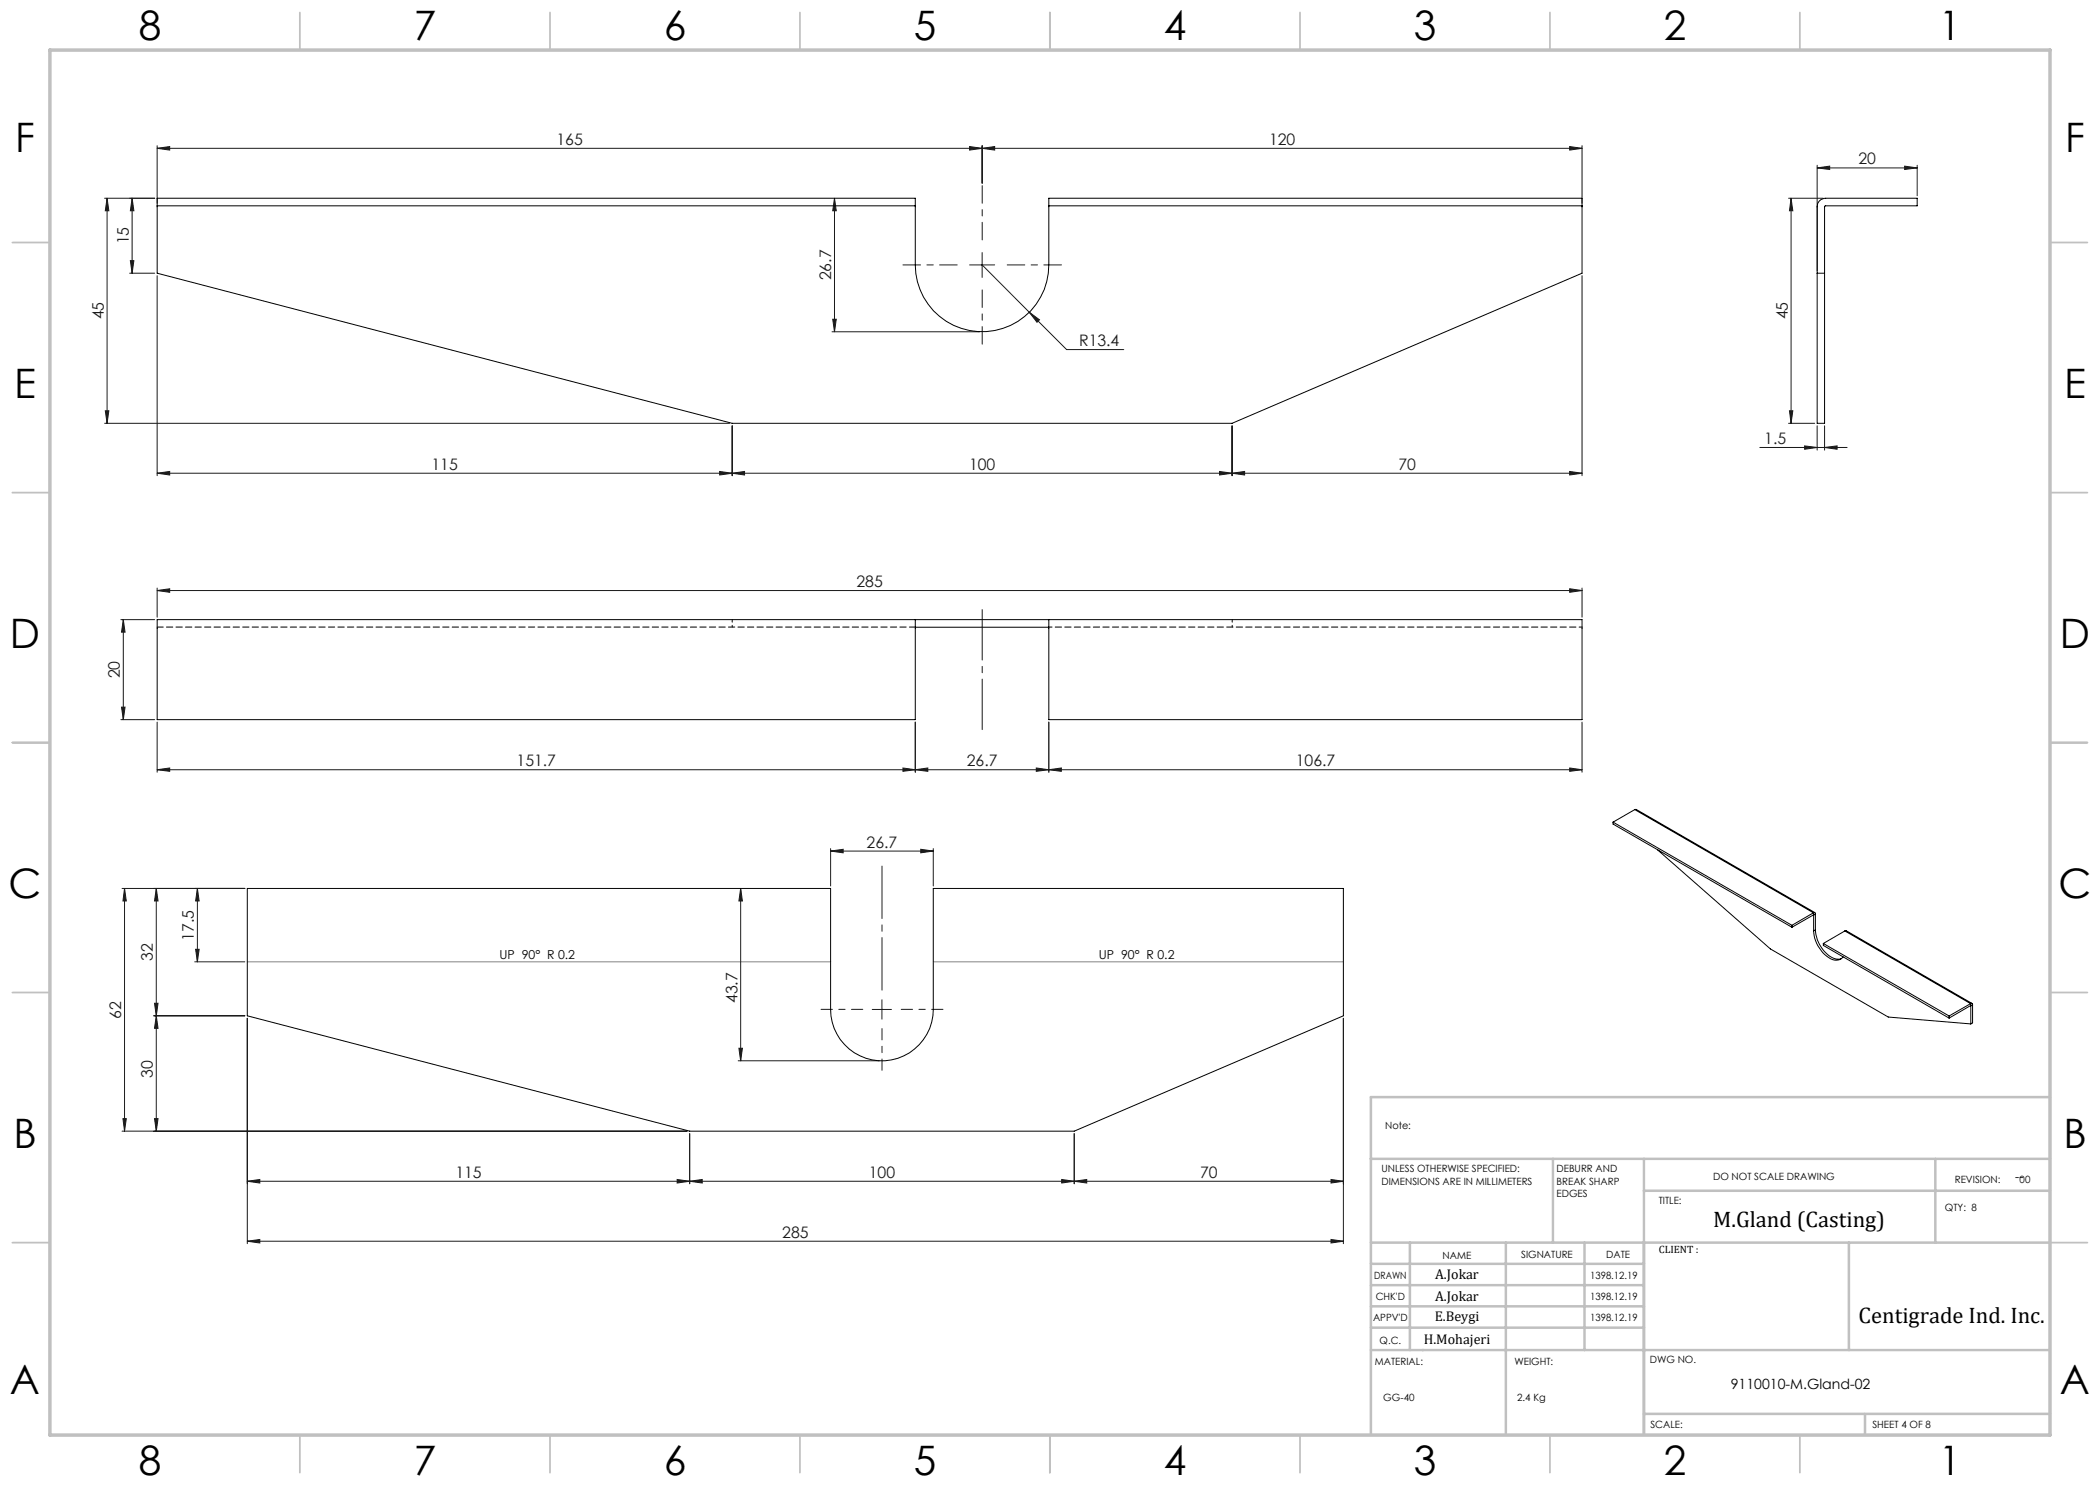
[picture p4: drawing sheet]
<svg xmlns="http://www.w3.org/2000/svg" width="420mm" height="297mm" viewBox="0 0 420 297" stroke-linecap="round" stroke-linejoin="round" font-family="sans-serif">
<g fill="none" stroke="#191924" stroke-width=".2">
<path d="M20.9 39.6h10M21.4 39.6l.4 2.6h-.7zM21.4 39.6v45.1M26.4 39.6v15M26.4 39.6l.4 2.6h-.7zM31.4 29.7l2.5-.4v.7zM31.4 29.1v11.5M31.4 29.7h285M166.9 39.6v26.8M166.9 39.6l.4 2.6h-.8zM193.9 29.3l2.5 .4-2.5 .3zM196.4 29.7l2.5-.4v.7z"/>
<path d="M196.4 29.1v7.6M313.9 29.3l2.5 .4-2.5 .3zM316.4 29.1v11.5M357.7 39.6h6.9M358.2 39.6l.4 2.6h-.7zM358.2 39.6v45.1M363.4 33.6l2.5-.4v.7zM363.4 33.1v21M363.4 33.6h20M380.9 33.2l2.5 .4-2.5 .3zM383.4 33.1v6.1M25.9 54.6h5"/>
<path d="M26.1 52.1h.7l-.4 2.5zM31.4 55.1v40M193.9 53h5M196.4 50.5v5M196.4 53l9.4 9.4M316.4 55.1v40M166.4 66.4h29.5M166.5 63.8h.8l-.4 2.6zM205.8 62.4l2.1 1.6-.5 .4zM205.8 62.4l7.5 7.5h11.5M20.9 84.7h125M21.1 82.2h.7l-.4 2.5z"/>
<path d="M31.4 94.6l2.5-.3v.7zM31.4 94.6h285M143.9 94.3l2.5 .3-2.5 .4zM146.4 94.6l2.5-.3v.7zM146.4 85.2v9.9M243.9 94.3l2.5 .3-2.5 .4zM246.4 94.6l2.5-.3v.7zM246.4 85.2v9.9M313.9 94.3l2.5 .3-2.5 .4zM352 89.5h17.4M357.7 84.7h5.2M357.9 82.2h.7l-.4 2.5z"/>
<path d="M360.9 89.2l2.5 .3-2.5 .3zM363.4 85.2v4.8M364.9 89.5l2.5-.3v.6zM364.9 85.2v4.8M31.4 118.1l2.5-.3v.7zM31.4 117.6v5.8M31.4 118.1h285M313.9 117.8l2.5 .3-2.5 .4zM316.4 117.6v5.8M24.2 123.9h6.7M24.7 123.9v20M24.7 123.9l.3 2.5h-.7z"/>
<path d="M24.2 143.9h6.7M24.3 141.4h.7l-.3 2.5zM31.4 153.9l2.5-.3v.7zM31.4 144.4v10M31.4 153.9h285M180.6 153.6l2.5 .3-2.5 .4zM183.1 144.4v10M183.1 153.9l2.5-.3v.7zM207.3 153.6l2.5 .3-2.5 .4zM209.8 153.9l2.5-.3v.7zM209.8 144.4v10M313.9 153.6l2.5 .3-2.5 .4z"/>
<path d="M316.4 144.4v10M24.4 177.7h24.6M24.9 177.7v48.5M24.9 177.7l.4 2.5h-.7zM31.3 177.7v48.5M31.3 177.7l.3 2.5h-.7zM39.5 177.7v14.7M39.5 177.7l.3 2.5h-.7zM148.1 177.7l.4 2.5h-.7zM148.1 177.7v34.5M166.1 170.2l2.5-.3v.7zM166.1 169.7v7.5"/>
<path d="M166.1 170.2h20.6M184.1 169.9l2.6 .3-2.6 .4zM186.7 169.7v7.5M38.9 192.4h10.1M39.1 189.9h.7l-.3 2.5zM176.4 200v3.8M30.8 203.2h18.2M30.9 200.7h.7l-.3 2.5zM31.3 203.2l.3 2.5h-.7zM49.5 203.7v45M147.6 212.2h28.3M147.8 209.7h.7l-.4 2.5z"/>
<path d="M174.4 201.9h3.9M268.7 203.7v45M24.4 226.2h113M24.6 223.7h.7l-.4 2.5zM30.9 223.7h.7l-.3 2.5zM49.5 236.3l2.5-.4v.7zM49.5 236.3h219.2M135.4 235.9l2.5 .4-2.5 .3zM137.9 236.3l2.5-.4v.7zM137.9 226.7v10M212.3 235.9l2.5 .4-2.5 .3zM214.8 226.7v10"/>
<path d="M214.8 236.3l2.5-.4v.7zM266.2 235.9l2.5 .4-2.5 .3zM49.5 248.2l2.5-.3v.7zM49.5 248.2h219.2M266.2 247.9l2.5 .3-2.5 .4z"/>
</g>
<path d="M191.4 53h-10.8M196.4 48v-10.9M196.4 58v10.8M201.4 53h10.9" fill="none" stroke="#191924" stroke-width=".2" stroke-dasharray="15.2 1.3 1.3 1.3" stroke-dashoffset="11.7"/>
<path d="M196.4 145.9v-24" fill="none" stroke="#191924" stroke-width=".2" stroke-dasharray="15.2 1.3 1.3 1.3" stroke-dashoffset="5.1"/>
<path d="M176.4 198v-24.8" fill="none" stroke="#191924" stroke-width=".2" stroke-dasharray="15.2 1.3 1.3 1.3" stroke-dashoffset="4.7"/>
<path d="M172.6 201.9h-8.4M176.4 205.7v8.4M180.2 201.9h8.4" fill="none" stroke="#191924" stroke-width=".2" stroke-dasharray="15.2 1.3 1.3 1.3" stroke-dashoffset="13"/>
<path d="M49.5 192.4h116.6M186.7 192.4h82" fill="none" stroke="#808080" stroke-width=".2"/>
<g fill="none" stroke="#c0c0c0" stroke-width=".35">
<path d="M60 2.5v7.5M110 2.5v7.5M160 2.5v7.5M210 2.5v7.5M260 2.5v7.5M310 2.5v7.5M360 2.5v7.5M2.5 48.5h7.5M410 48.5h7.5M2.5 98.5h7.5M410 98.5h7.5M2.5 148.5h7.5"/>
<path d="M410 148.5h7.5M2.5 198.5h7.5M410 198.5h7.5M2.5 248.5h7.5M410 248.5h7.5M60 287v7.5M110 287v7.5M160 287v7.5M210 287v7.5M260 287v7.5M310 287v7.5M360 287v7.5"/>
</g>
<g fill="none" stroke="#c0c0c0" stroke-width=".5">
<path d="M410 219.4h-135.8v67.4M274.2 231.8h135.8M310.6 231.8v16.7M328.8 231.8v55.2M328.8 238.2h81.2M387.1 231.8v16.7M274.2 248.5h135.8M274.2 257h54.6M274.2 252.8h54.6M282 248.5v21.5M301.2 248.5v38.3M316.9 248.5v21.5"/>
<path d="M369.8 248.5v21.5M274.2 265.5h54.6M274.2 261.3h54.6M274.2 270h135.8M328.8 282.8h81.2M373 282.8v4.2"/>
</g>
<path d="M10 10h400v277h-400z" fill="none" stroke="#c0c0c0" stroke-width=".7"/>
<g fill="#191924">
<path d="M380.9 33.2l2.5 .4-2.5 .3zM363.4 33.6l2.5-.4v.7z"/>
<path d="M193.9 29.3l2.5 .4-2.5 .3zM31.4 29.7l2.5-.4v.7zM313.9 29.3l2.5 .4-2.5 .3zM196.4 29.7l2.5-.4v.7z"/>
<path d="M31.4 94.6l2.5-.3v.7zM143.9 94.3l2.5 .3-2.5 .4zM146.4 94.6l2.5-.3v.7zM243.9 94.3l2.5 .3-2.5 .4zM246.4 94.6l2.5-.3v.7zM313.9 94.3l2.5 .3-2.5 .4zM205.8 62.4l1.6 2 .5-.4zM360.9 89.2l2.5 .3-2.5 .3zM364.9 89.5l2.5-.3v.6zM31.4 118.1l2.5-.3v.7zM313.9 117.8l2.5 .3-2.5 .4zM49.5 248.2l2.5-.3v.7zM266.2 247.9l2.5 .3-2.5 .4zM49.5 236.3l2.5-.4v.7zM135.4 235.9l2.5 .4-2.5 .3zM214.8 236.3l2.5-.4v.7zM266.2 235.9l2.5 .4-2.5 .3z"/>
<path d="M137.9 236.3l2.5-.4v.7zM212.3 235.9l2.5 .4-2.5 .3z"/>
<path d="M31.4 153.9l2.5-.3v.7zM180.6 153.6l2.5 .3-2.5 .4z"/>
<path d="M21.1 82.2h.7l-.4 2.5zM21.4 39.6l.4 2.6h-.7z"/>
<path d="M357.9 82.2h.7l-.4 2.5zM358.2 39.6l.4 2.6h-.7z"/>
<path d="M26.4 39.6l.4 2.6h-.7zM26.1 52.1h.7l-.4 2.5zM166.9 39.6l.4 2.6h-.8zM166.5 63.8h.8l-.4 2.6zM24.7 123.9l.3 2.5h-.7zM24.3 141.4h.7l-.3 2.5zM24.9 177.7l.4 2.5h-.7zM24.6 223.7h.7l-.4 2.5zM39.5 177.7l.3 2.5h-.7zM39.1 189.9h.7l-.3 2.5zM31.3 177.7l.3 2.5h-.7zM30.9 200.7h.7l-.3 2.5zM148.1 177.7l.4 2.5h-.7zM147.8 209.7h.7l-.4 2.5zM31.3 203.2l.3 2.5h-.7zM30.9 223.7h.7l-.3 2.5z"/>
<path d="M183.1 153.9l2.5-.3v.7zM207.3 153.6l2.5 .3-2.5 .4z"/>
<path d="M209.8 153.9l2.5-.3v.7zM313.9 153.6l2.5 .3-2.5 .4z"/>
<path d="M166.1 170.2l2.5-.3v.7zM184.1 169.9l2.6 .3-2.6 .4z"/>
</g>
<g fill="none" stroke="#000" stroke-width=".2">
<path d="M31.4 41.2v13.4l115 30.1h100l70-30.1v-13.4M31.4 41.2h151.7M31.4 41.2v-1.6h151.7v1.6M183.1 41.2v11.8a13.4 13.4 0 0 0 13.3 13.3 13.4 13.4 0 0 0 13.4-13.3v-11.8M209.8 41.2h106.6M209.8 41.2v-1.6h106.6v1.6M363.4 54.6h1.5M363.9 40.1l.6-.3 .6-.2h18.3v1.6h-18.3l-.2 .1v43.4h-1.5v-43.4l.1-.6zM31.4 123.9h151.7v20h-151.7zM183.1 125.4h26.7M183.1 123.9h26.7M209.8 123.9h106.6v20h-106.6z"/>
<path d="M49.5 177.7h116.6v24.2a10.3 10.3 0 0 0 10.3 10.3 10.3 10.3 0 0 0 10.3-10.3v-24.2h82v25.5l-53.9 23h-76.9l-88.4-23zM322.6 164.4v.4l35.8 20.7M322.6 164.4l35.8 20.7M327 161.9h.2l35.8 20.6M327 161.9l35.7 20.7M327 161.9l-4.4 2.5M331.5 170l22.6 19.8 23.5 13.6 16.6 1.4M358.4 185.1v.4M362.7 182.6a.24 .24 0 0 1 .3-.1 .24 .24 0 0 1 .1 .3M362.7 183h.1M362.7 183l-4.3 2.5M362.7 182.6l-4.3 2.5"/>
<path d="M362.7 182.6v.4M362.7 186.2a6.7 6.7 0 0 0 4.2 5.8l1-.1 .7-.5M362.7 183v3.2M363.1 186a6.6 6.6 0 0 0 4.1 5.8l1.1-.1M363.1 186l-.4 .2M363.1 182.8l-.4 .2M363.1 182.8v3.2M364.7 188.7l25.1 14.5M364.7 188.7v.4l25.1 14.5M369 186.2h.3l25.1 14.5M369 186.2l-4.3 2.5M369 186.2l25.1 14.5"/>
<path d="M389.8 203.2v.4M394.1 200.7a.23 .23 0 0 1 .3 0 .23 .23 0 0 1 .1 .2M394.1 201.1l.1 .1M394.1 201.1l-4.3 2.5M394.1 200.7l-4.3 2.5M394.1 200.7v.4M394.2 201.2v3.6M394.5 200.9l-.3 .3M394.5 200.9v3.7l-.3 .2"/>
</g>
<path d="M209.8 125.4h106.6" fill="none" stroke="#000" stroke-width=".2" stroke-dasharray="1.3 .6" stroke-dashoffset=".7"/>
<path d="M31.4 125.4h151.7" fill="none" stroke="#000" stroke-width=".2" stroke-dasharray="1.3 .6" stroke-dashoffset=".1"/>
<path d="M146.4 123.9v1.5M246.4 123.9v1.5" fill="none" stroke="#000" stroke-width=".2" stroke-dasharray="1.3 .6" stroke-dashoffset=".8"/>
<g font-size="8.1">
<text x="27.8" y="8">8</text>
<text x="82.8" y="8">7</text>
<text x="132.8" y="8">6</text>
<text x="182.8" y="8">5</text>
<text x="232.8" y="8">4</text>
<text x="282.8" y="8">3</text>
<text x="332.8" y="8">2</text>
<text x="387.8" y="8">1</text>
<text x="3" y="30.4">F</text>
<text x="413" y="30.4">F</text>
<text x="2.8" y="79.6">E</text>
<text x="412.8" y="79.6">E</text>
<text x="2" y="129.6">D</text>
<text x="412" y="129.6">D</text>
<text x="1.7" y="179.6">C</text>
<text x="411.7" y="179.6">C</text>
<text x="2.7" y="229.6">B</text>
<text x="412.7" y="229.6">B</text>
<text x="2" y="278.9">A</text>
<text x="412" y="278.9">A</text>
<text x="27.8" y="295">8</text>
<text x="82.8" y="295">7</text>
<text x="132.8" y="295">6</text>
<text x="182.8" y="295">5</text>
<text x="232.8" y="295">4</text>
<text x="282.8" y="295">3</text>
<text x="332.8" y="295">2</text>
<text x="387.8" y="295">1</text>
</g>
<g font-size="4.5">
<text x="342.6" y="245.3">M.Gland (Casting)</text>
<text x="371.7" y="264.6">Centigrade Ind. Inc.</text>
</g>
<g font-size="3.2" fill="#191924">
<text x="111.3" y="28.9">165</text>
<text x="253.8" y="28.9">120</text>
<text x="371.7" y="32.9">20</text>
<text x="25.8" y="48.9" transform="rotate(-90 25.8 48.9)">15</text>
<text x="166.2" y="56.1" transform="rotate(-90 166.2 56.1)">26.7</text>
<text x="20.7" y="63.9" transform="rotate(-90 20.7 63.9)">45</text>
<text x="357.6" y="63.9" transform="rotate(-90 357.6 63.9)">45</text>
<text x="215.8" y="69.2">R13.4</text>
<text x="352.9" y="88.8">1.5</text>
<text x="86.3" y="93.9">115</text>
<text x="193.8" y="93.9">100</text>
<text x="279.7" y="93.9">70</text>
<text x="171.3" y="117.4">285</text>
<text x="24" y="135.7" transform="rotate(-90 24 135.7)">20</text>
<text x="103.3" y="153.2">151.7</text>
<text x="193.4" y="153.2">26.7</text>
<text x="259.2" y="153.2">106.7</text>
<text x="173.3" y="169.5">26.7</text>
<text x="38.8" y="188.2" transform="rotate(-90 38.8 188.2)">17.5</text>
<text x="30.6" y="192.2" transform="rotate(-90 30.6 192.2)">32</text>
<text x="24.3" y="203.7" transform="rotate(-90 24.3 203.7)">62</text>
<text x="147.5" y="200.6" transform="rotate(-90 147.5 200.6)">43.7</text>
<text x="30.6" y="215.6" transform="rotate(-90 30.6 215.6)">30</text>
<text x="91.1" y="235.5">115</text>
<text x="173.8" y="235.5">100</text>
<text x="240" y="235.5">70</text>
<text x="156.5" y="247.5">285</text>
</g>
<g font-size="2.8">
<text x="287" y="255.9">A.Jokar</text>
<text x="287" y="260.1">A.Jokar</text>
<text x="284.7" y="268.7">H.Mohajeri</text>
<text x="286.9" y="264.2">E.Beygi</text>
<text x="346.2" y="277.7">9110010-M.Gland-02</text>
</g>
<g font-size="2.5">
<text x="99.9" y="191.8">UP 90° R 0.2</text>
<text x="219.8" y="191.8">UP 90° R 0.2</text>
<text x="403" y="236.1">--</text>
</g>
<text font-size="2.1" x="331.8" y="250.7">CLIENT :</text>
<g font-size="2">
<text x="277" y="225.8">Note:</text>
<text x="276.3" y="234.5">UNLESS OTHERWISE SPECIFIED:</text>
<text x="276.3" y="237">DIMENSIONS ARE IN MILLIMETERS</text>
<text x="311.3" y="234.5">DEBURR AND</text>
<text x="311.3" y="237">BREAK SHARP</text>
<text x="311.3" y="239.5">EDGES</text>
<text x="342.6" y="236">DO NOT SCALE DRAWING</text>
<text x="391" y="236.6">REVISION:</text>
<text x="403.9" y="236.6">00</text>
<text x="331.8" y="240.8">TITLE:</text>
<text x="389" y="242.2">QTY: 8</text>
<text x="288.5" y="251.7">NAME</text>
<text x="304.2" y="251.7">SIGNATURE</text>
<text x="321.2" y="251.7">DATE</text>
<text x="274.8" y="255.9">DRAWN</text>
<text x="318" y="255.9">1398.12.19</text>
<text x="275.1" y="260.1">CHK'D</text>
<text x="318" y="260.1">1398.12.19</text>
<text x="274.6" y="264.2">APPV'D</text>
<text x="275.9" y="268.7">Q.C.</text>
<text x="318" y="264.2">1398.12.19</text>
<text x="275" y="273">MATERIAL:</text>
<text x="302.9" y="273">WEIGHT:</text>
<text x="330" y="272.5">DWG NO.</text>
<text x="276.7" y="280.2">GG-40</text>
<text x="303.4" y="280.2">2.4 Kg</text>
<text x="330.1" y="285.6">SCALE:</text>
<text x="374.5" y="285.6">SHEET 4 OF 8</text>
</g>
</svg>
